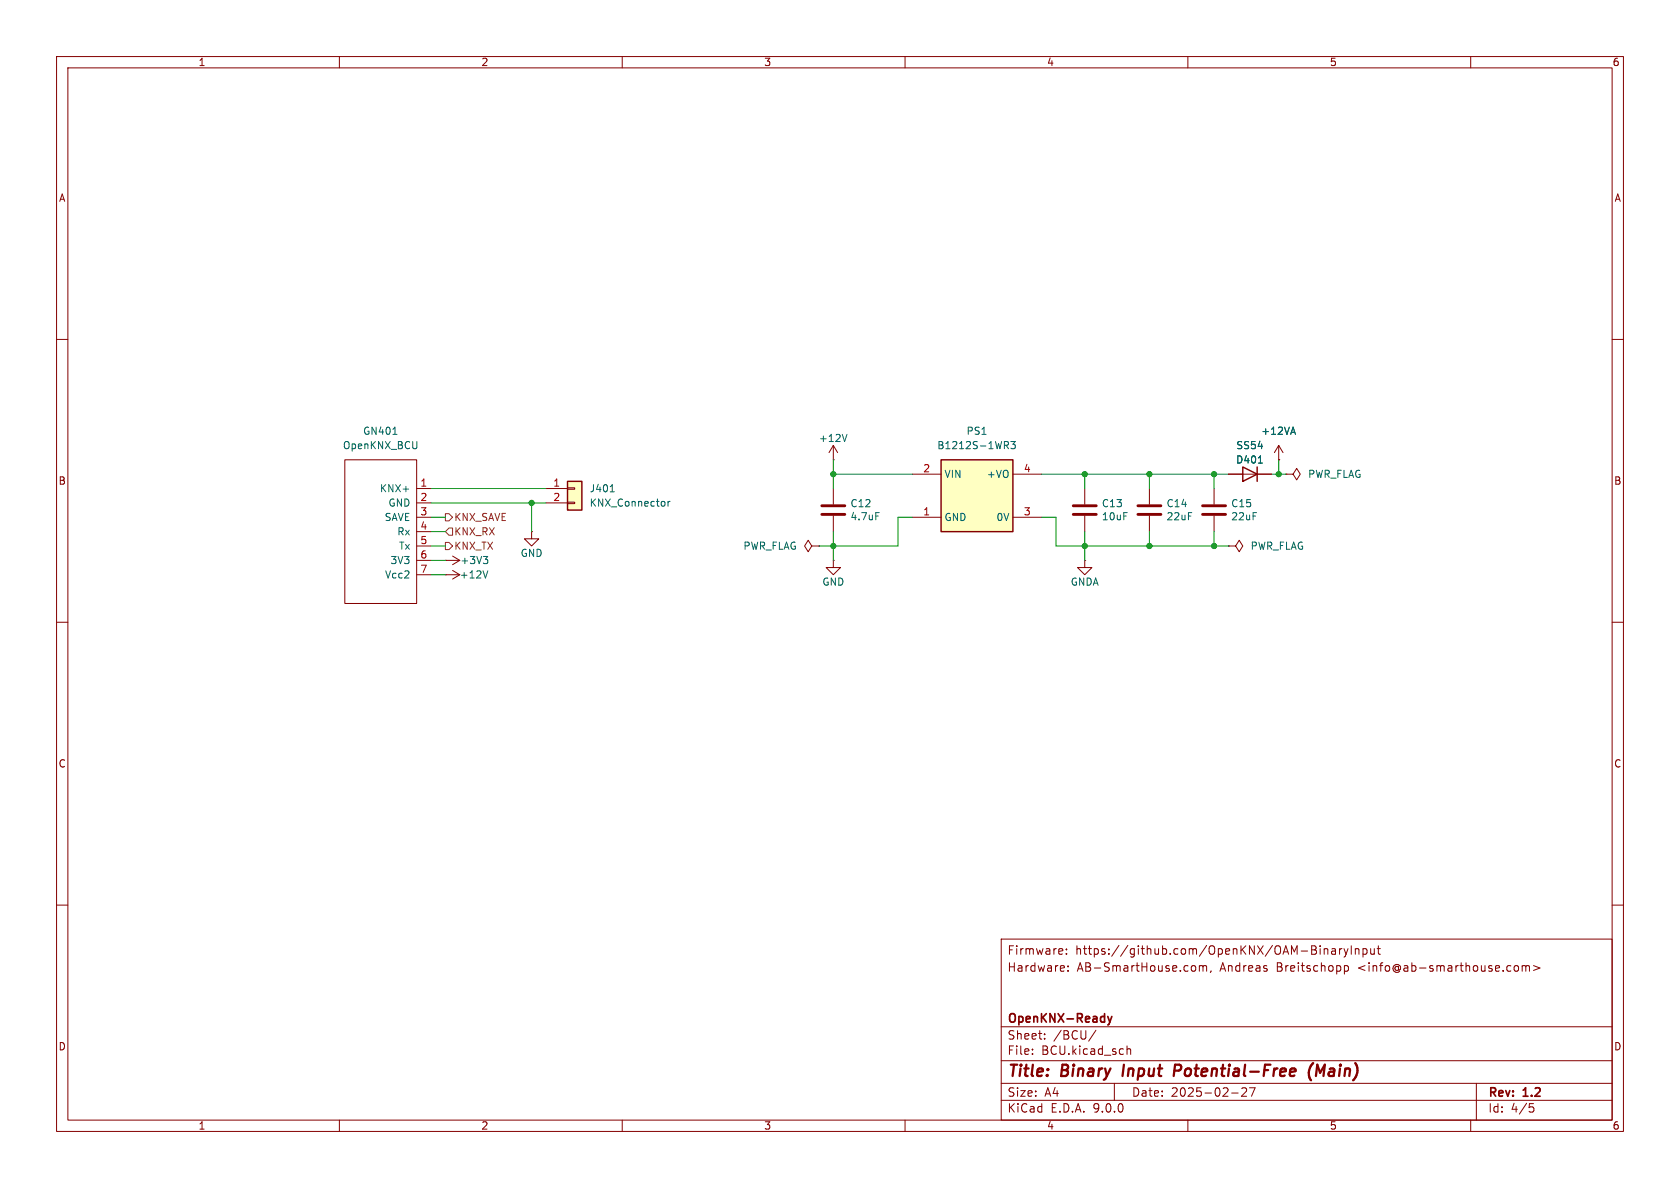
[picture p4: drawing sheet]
<svg xmlns="http://www.w3.org/2000/svg" width="297mm" height="210mm" viewBox="0 0 297 210" stroke-linecap="round" stroke-linejoin="round" font-family="sans-serif">
<g fill="none" stroke="#840000" stroke-width=".18">
<path d="M10 10h277v190h-277zM12 12h273v186h-273zM60 10v2M110 10v2M160 10v2M210 10v2M260 10v2M10 60h2M285 60h2M191.8 86.4v2.8M191.8 91.2v2.8M214.6 86.4v2.8"/>
<path d="M214.6 91.2v2.8M217.2 83.8h7.6M10 110h2M285 110h2M10 160h2M177 166h108v32h-108zM187.8 167.8l.1 .3-.7 .1M188.5 168.6v.1M188.5 167.8v.1M188.8 171.6v.1M188.8 170.8v.1M211.1 170.7l.3 .3v.4l-.3 .3"/>
<path d="M212 170.8l.5-.1 .2 .2M212 170.7v1M212.7 170.9l.2-.2 .3 .1 .1 .9M212.7 170.9v.8M214.1 171.6l-.1 .3M234.1 167.7v1M234.1 167.8l.2-.1 .4 .1v.9M235.5 167.8h.5l.1 .9M236.1 168.1h-.5a.29 .29 0 0 0-.2 .3 .29 .29 0 0 0 .2 .3l.5-.1M236.8 167.7v1M237.2 167.7l-.2 .1-.2 .2M237.6 167.7l.4 1"/>
<path d="M237.7 170.8l.4-.1 .3 .3v.4l-.2 .2h-.5M237.7 170.7v1.5M238 168.7l-.2 .4-.2 .1M238.3 167.7l-.3 1M238.9 167.2v1.5M239.6 167.8l.2-.1 .4 .1v.9M239.6 167.7v1M241 167.8l.4-.1 .3 .3v.4l-.2 .2h-.5M241 167.7v1.5M242.3 167.7l.1 .9 .3 .1 .3-.1M243 167.7v1M243.5 167.7h.5"/>
<path d="M243.7 167.2v1.3l.3 .2M267.8 170.8l.4-.1 .3 .3v.4l-.3 .3-.4-.1-.1-.2v-.4zM269.1 170.8l.4-.1 .2 .2M269.1 170.7v1M269.7 170.9l.3-.2 .3 .1 .1 .9M269.7 170.9v.8M271.1 170.7l1.1 .4-1.1 .5M285 160h2M60 198v2M110 198v2M160 198v2M177 194.5h108"/>
<path d="M177 191.5h108M177 187.5h108M177 181.5h108M182.5 186.3v.1M182.5 185.5v.1M184.7 183.6v.1M184.7 182.8v.1M193.7 182.1l-1.2 2M197 191.5v3M199.2 184.9v1.5M199.2 185.5l.3-.1 .3 .1 .1 .9M210 198v2"/>
<path d="M217.7 193.2h1.2M219.5 192.4l.6-.1 .2 .1 .1 .3-.9 1.1h.9M220.9 192.3h1l-.7 1.5M260 198v2M261 191.5v6.5M270.4 195.1h.7M270.5 195.7h.4l.3 .3-.2 .5-.5 .1"/>
</g>
<path d="M198.7 188.2l-.3 2M208.5 188.2h-.8l-.2 2M208.6 189.2l-1 .1M228.8 188.9l.2 .1v.4l-.9 .1M228.8 190.1l-.2 .1M232.2 187.9a2.35 2.35 0 0 0-.4 3.1M233.4 189.6l-.5-1.4-.3 2" fill="none" stroke="#840000" stroke-width=".4"/>
<path d="M195.8 179.7l.4 1M196.6 179.7l-.4 1M196.2 180.7l-.1 .3-.3 .2" fill="none" stroke="#840000" stroke-width=".3"/>
<path d="M189.7 89.4h4.1M189.7 90.9h4.1M212.6 89.4h4.1M212.6 90.9h4.1" fill="none" stroke="#840000" stroke-width=".51"/>
<path d="M219.7 82.6l2.5 1.2-2.5 1.3zM222.2 82.6v2.5" fill="none" stroke="#840000" stroke-width=".25"/>
<path d="M222.5 81.9h.7" fill="none" stroke="#006464" stroke-width=".18"/>
<path d="M166.4 81.3h12.7v12.7h-12.7z" fill="#ffffc2"/>
<path d="M166.4 81.3h12.7v12.7h-12.7z" fill="none" stroke="#840000" stroke-width=".25"/>
<path d="M226.1 78.7l-.8 1.3M226.1 78.7l.7 1.3M226.1 78.7v2.6M161.3 83.8h5.1M161.3 91.4h5.1M179.1 83.8h5M179.1 91.4h5M203.2 86.4v2.8M203.2 91.2v2.8M226.1 81.3h.1M227.3 83.8h1.3l.6-1 .7 1-.7 1-.6-1M227.3 83.8h.1" fill="none" stroke="#840000" stroke-width=".18"/>
<path d="M177.6 78h.4l.3 .3-.1 .4h-.6M177.9 78.7l.4 .6M178.7 78h.8l-.4 .5 .3 .2v.5l-.1 .1-.6-.1M228.3 76.4h.6M228.6 75.5l.4 1.3" fill="none" stroke="#006464" stroke-width=".18"/>
<path d="M201.2 89.4h4M201.2 90.9h4" fill="none" stroke="#840000" stroke-width=".51"/>
<path d="M100.3 85.1h2.6v5.1h-2.6z" fill="#ffffc2"/>
<path d="M100.3 85.1h2.6v5.1h-2.6z" fill="none" stroke="#840000" stroke-width=".25"/>
<g fill="none" stroke="#840000" stroke-width=".18">
<path d="M147.3 78.7l-.7 1.3M147.3 78.7l.8 1.3M147.3 78.7v2.6M61 81.3h12.7v25.4h-12.7zM73.7 86.4h2.5M73.7 88.9h2.5M73.7 99.1h2.5M73.7 91.4h2.5M73.7 94h2.5M73.7 96.5h2.5M78.7 99.1h.1M78.7 99.1h2.6"/>
<path d="M80 98.3l1.3 .8M81.3 99.1l-1.3 .7M94 94v1.3h1.2l-1.2 1.2-1.3-1.2h1.3M94 94h.1M96.5 86.4h3.8M96.5 88.9h3.8M100.3 86.2h1.3v.3h-1.3zM100.3 88.8h1.3v.2h-1.3zM143.5 96.5l-.6-1-.7 1 .7 1 .6-1h1.3M144.8 96.5h.1M147.3 81.3h.1M147.3 99.1v1.2h1.3l-1.3 1.3-1.3-1.3h1.3"/>
<path d="M147.3 99.1h.1M147.3 86.4v2.8M147.3 91.2v2.8M191.8 99.1v1.2h1.2l-1.2 1.3-1.3-1.3h1.3M191.8 99.1h.1M217.2 96.5h1.2l.7-1 .6 1-.6 1-.7-1M217.2 96.5h.1M217.2 83.8h2.5M222.2 83.8h2.6M226.1 81.3h.1M73.7 101.6h2.5M78.7 101.6h.1"/>
<path d="M78.7 101.6h2.6M80 100.8l1.3 .8M81.3 101.6l-1.3 .8"/>
</g>
<g fill="none" stroke="#006464" stroke-width=".18">
<path d="M69.5 76.8h.7M73.7 78l-.1 1.2M149.7 76.8l-.4 1.2M228.3 76.4h.6M228.6 75.5l.4 1.3M85.4 98.4h.8l-.4 .5M86 98.9l.2 .2v.3l-.2 .2M107.9 86.9h.7M117.5 88.8v.6M118.1 88.6v.9M118.5 88.6l-.4 .3M154.8 90.6h.6"/>
<path d="M222.5 81.9h.7M86.2 100.9l-.4 1.3"/>
</g>
<path d="M145.3 89.4h4.1M145.3 90.9h4.1" fill="none" stroke="#840000" stroke-width=".51"/>
<path d="M78.7 90.8h.7l.6 .6-.6 .7h-.7zM78.7 94l.7-.7h.6v1.3h-.6zM78.7 95.9h.7l.6 .6-.6 .7h-.7z" fill="none" stroke="#725600" stroke-width=".18"/>
<g fill="none" stroke="#009600" stroke-width=".18">
<path d="M76.2 96.5h2.5M76.2 91.4h2.5M76.2 86.4h20.3M76.2 88.9h20.3M76.2 99.1h2.5M76.2 94h2.5M94 88.9v5.1M147.3 83.8h14M147.3 81.3v5.1M147.3 94v5.1M161.3 91.4h-2.6v5.1h-13.9M184.1 91.4h2.6v5.1h30.5"/>
<path d="M184.1 83.8h33.1M191.8 83.8v2.6M191.8 94v5.1M203.2 83.8v2.6M203.2 94v2.5M214.6 83.8v2.6M214.6 94v2.5M224.8 83.8h2.5M226.1 81.3v2.5M76.2 101.6h2.5"/>
</g>
<g fill="#009600" stroke="#009600" stroke-width=".18">
<circle cx="203.2" cy="96.5" r=".46"/>
<circle cx="203.2" cy="83.8" r=".46"/>
<circle cx="214.6" cy="96.5" r=".46"/>
<circle cx="191.8" cy="96.5" r=".46"/>
<circle cx="191.8" cy="83.8" r=".46"/>
<circle cx="226.1" cy="83.8" r=".46"/>
<circle cx="214.6" cy="83.8" r=".46"/>
<circle cx="94" cy="88.9" r=".46"/>
<circle cx="147.3" cy="83.8" r=".46"/>
<circle cx="147.3" cy="96.5" r=".46"/>
</g>
<g font-size="2.8" fill="#840000">
<text x="178" y="190.9">Title:</text>
<text x="187.7" y="190.9">Binary</text>
<text x="199.3" y="190.9">Input</text>
<text x="209.2" y="190.9">Potential-Free</text>
<text x="233.8" y="190.9">(Main)</text>
</g>
<g font-size="2.1" fill="#840000">
<text x="178" y="172">Hardware:</text>
<text x="178" y="169">Firmware:</text>
<text x="190.1" y="169">https://github.com/OpenKNX/OAM-BinaryInput</text>
<text x="190.4" y="172">AB-SmartHouse.com,</text>
<text x="215.7" y="172">Andreas</text>
<text x="225.8" y="172">Breitschopp</text>
<text x="240.3" y="172">&lt;info@ab-smarthouse.com&gt;</text>
<text x="178" y="184">Sheet:</text>
<text x="178" y="181.2">OpenKNX-Ready</text>
<text x="186.2" y="184">/BCU/</text>
<text x="178" y="186.7">File:</text>
<text x="184.1" y="186.7">BCU.kicad_sch</text>
<text x="178" y="196.9">KiCad</text>
<text x="178" y="194.1">Size:</text>
<text x="184.7" y="194.1">A4</text>
<text x="185.7" y="196.9">E.D.A.</text>
<text x="193.3" y="196.9">9.0.0</text>
<text x="200" y="194.1">Date:</text>
<text x="207" y="194.1">2025-02-27</text>
<text x="263" y="194.3">Rev:</text>
<text x="263" y="196.9">Id:</text>
<text x="267.1" y="196.9">4/5</text>
<text x="269.4" y="194.3">1.2</text>
</g>
<g font-size="1.8" fill="#840000">
<text x="35" y="11.9">1</text>
<text x="85" y="11.9">2</text>
<text x="135" y="11.9">3</text>
<text x="185" y="11.9">4</text>
<text x="235" y="11.9">5</text>
<text x="285" y="11.9">6</text>
<text x="10.3" y="35.9">A</text>
<text x="285.3" y="35.9">A</text>
<text x="10.3" y="85.9">B</text>
<text x="285.3" y="85.9">B</text>
<text x="10.3" y="135.9">C</text>
<text x="285.3" y="135.9">C</text>
<text x="10.3" y="185.9">D</text>
<text x="285.3" y="185.9">D</text>
<text x="35" y="199.9">1</text>
<text x="85" y="199.9">2</text>
<text x="135" y="199.9">3</text>
<text x="185" y="199.9">4</text>
<text x="235" y="199.9">5</text>
<text x="285" y="199.9">6</text>
</g>
<g font-size="1.8" fill="#006464">
<text x="64.1" y="77.1">GN401</text>
<text x="170.8" y="77.1">PS1</text>
<text x="222.9" y="77.1">+12VA</text>
<text x="60.5" y="79.6">OpenKNX_BCU</text>
<text x="144.7" y="78.3">+12V</text>
<text x="165.6" y="79.6">B1212S-1WR3</text>
<text x="218.4" y="82.1">D401</text>
<text x="218.5" y="79.6">SS54</text>
<text x="67.1" y="87.2">KNX+</text>
<text x="68.6" y="89.8">GND</text>
<text x="104.1" y="87.2">J401</text>
<text x="104.1" y="89.8">KNX_Connector</text>
<text x="150.3" y="89.9">C12</text>
<text x="166.9" y="84.7">VIN</text>
<text x="174.4" y="84.7">+VO</text>
<text x="194.7" y="89.9">C13</text>
<text x="206.1" y="89.9">C14</text>
<text x="217.6" y="89.9">C15</text>
<text x="231.1" y="84.7">PWR_FLAG</text>
<text x="67.9" y="92.3">SAVE</text>
<text x="70.1" y="94.8">Rx</text>
<text x="150.3" y="92.2">4.7uF</text>
<text x="166.9" y="92.3">GND</text>
<text x="176.1" y="92.3">0V</text>
<text x="194.7" y="92.2">10uF</text>
<text x="206.1" y="92.2">22uF</text>
<text x="217.6" y="92.2">22uF</text>
<text x="68.9" y="99.9">3V3</text>
<text x="70.4" y="97.4">Tx</text>
<text x="81.3" y="99.9">+3V3</text>
<text x="91.9" y="98.7">GND</text>
<text x="131.3" y="97.4">PWR_FLAG</text>
<text x="221" y="97.4">PWR_FLAG</text>
<text x="68" y="102.5">Vcc2</text>
<text x="81.2" y="102.5">+12V</text>
<text x="145.3" y="103.7">GND</text>
<text x="189.2" y="103.7">GNDA</text>
</g>
<g font-size="1.8" fill="#a90000">
<text x="163.1" y="83.6">2</text>
<text x="180.9" y="83.6">4</text>
<text x="74.2" y="86.1">1</text>
<text x="74.2" y="88.6">2</text>
<text x="97.7" y="86.1">1</text>
<text x="97.7" y="88.6">2</text>
<text x="74.2" y="91.2">3</text>
<text x="74.2" y="93.7">4</text>
<text x="163.1" y="91.2">1</text>
<text x="180.9" y="91.2">3</text>
<text x="74.2" y="96.3">5</text>
<text x="74.2" y="98.8">6</text>
<text x="74.2" y="101.3">7</text>
</g>
<g font-size="1.8" fill="#725600">
<text x="80.2" y="92.3">KNX_SAVE</text>
<text x="80.2" y="94.8">KNX_RX</text>
<text x="80.2" y="97.4">KNX_TX</text>
</g>
</svg>
